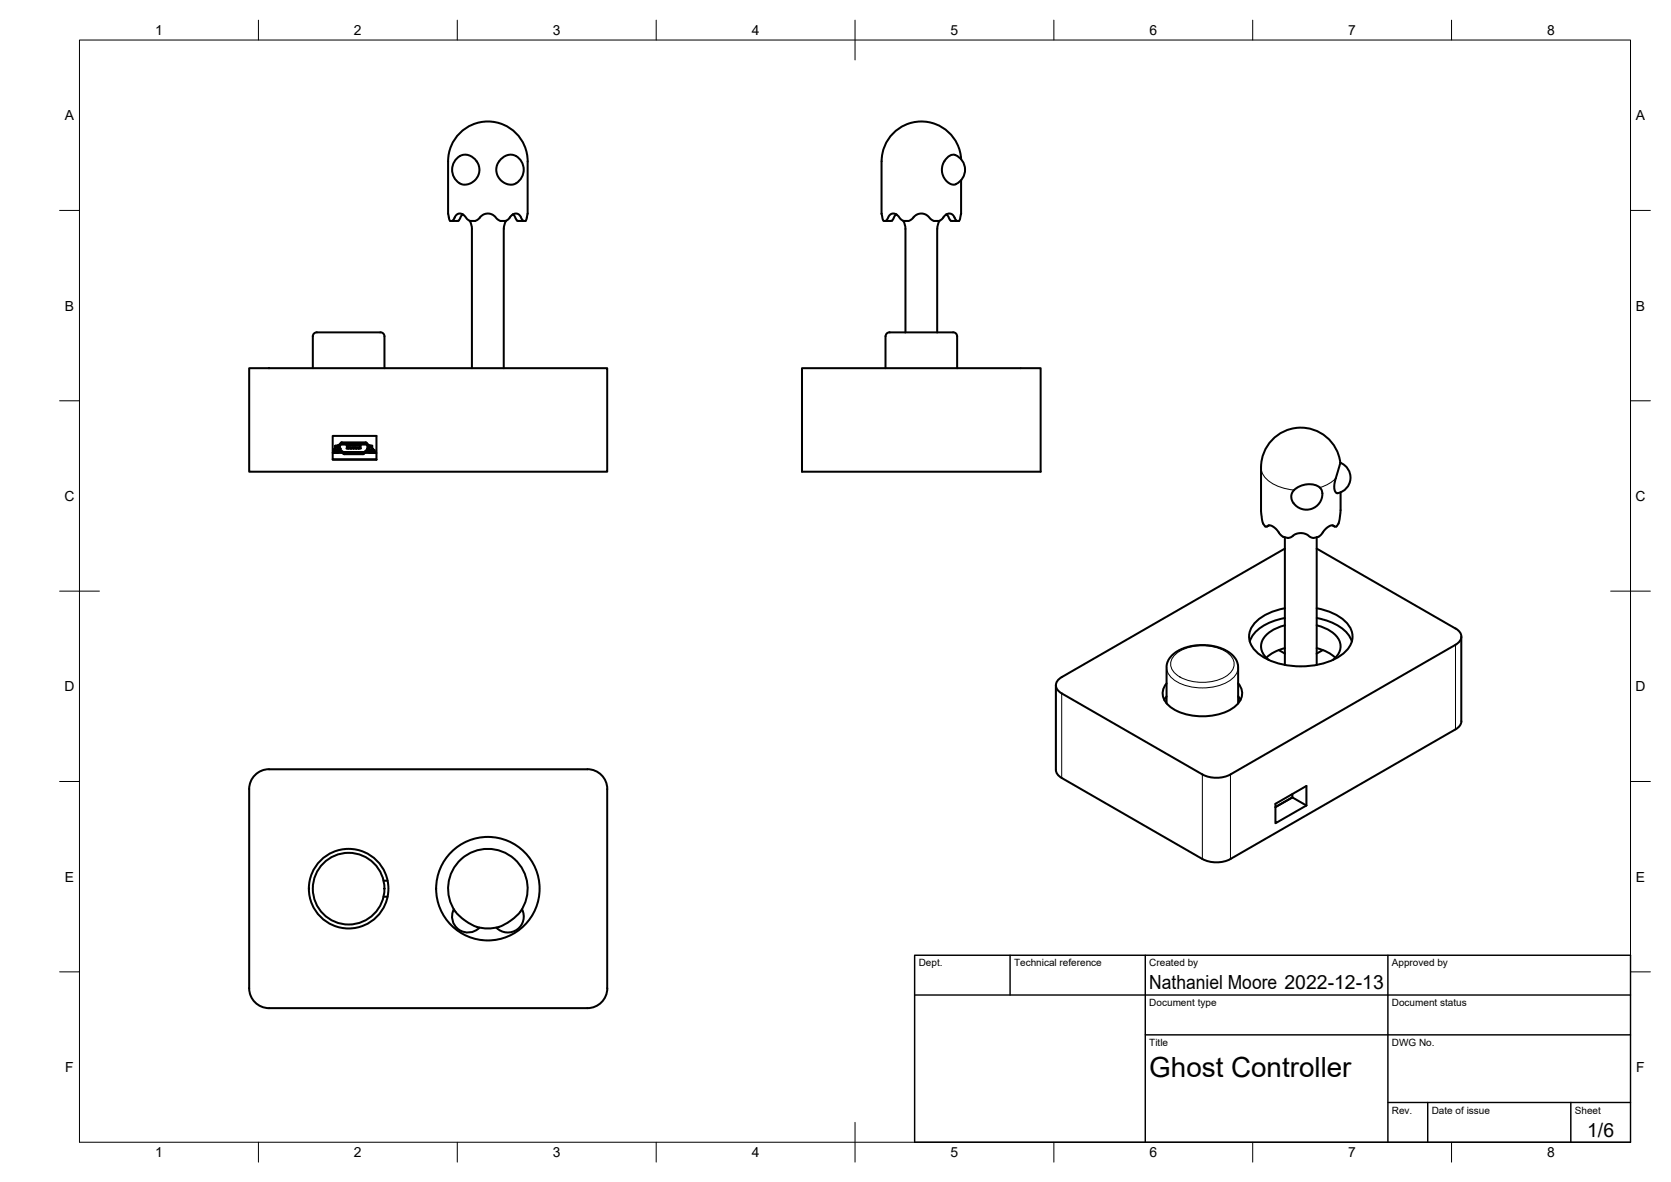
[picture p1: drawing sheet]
<svg xmlns="http://www.w3.org/2000/svg" width="420mm" height="297mm" viewBox="0 0 420 297" stroke-linecap="round" stroke-linejoin="round" font-family="sans-serif">
<!-- layer: Visible -->
<g fill="none" stroke="#000" stroke-width=".51">
<path d="M114.8 39.9a3.3 3.3 0 0 1 5.4 1.2 3.6 3.6 0 0 1-.6 4 3.6 3.6 0 0 1-4.1 .9 4 4 0 0 1-.7-6.1zM129.7 39.2a3.2 3.2 0 0 0-4.2 1.3M129.7 39.2a3.9 3.9 0 0 1 2 4 3.9 3.9 0 0 1-3.2 3.2l-1.1-.2-1.1-.6-1.2-1.5a3.5 3.5 0 0 1 .4-3.6M241.7 40a10 10 0 0 0-10.3-9.5 10 10 0 0 0-9.7 10M113.7 55.5l-.6-.1-.4-1.7v-13.2a10 10 0 0 1 10-10 10 10 0 0 1 10 10v13.2l-.5 1.8h-.6M115.3 55.5h-.4M116.3 53.9l.2 .1M116.3 53.9l-1 1.6M118.1 55.5l.4 .8 .2 1.2v35M127.2 55.5l-.4 1.2-.1 .8v35M129 53.9l1.1 1.6M129 53.9l-.2 .1"/>
<path d="M130.1 55.5h1.5l-1-1.5-.7-.3-1.1 .3-.9 1-.8 .5h-1.3l-1.9-1.5-1-.3-1.4 .3-2 1.5h-1.3l-.7-.4-1-1.1-1.1-.3-.7 .4-1 1.4h1.2M221.7 40.5v13.2l.4 1.8h.6l1-1.4 .7-.4 1.1 .3 .9 1 .8 .5h1.4l1.9-1.5 .9-.3 1.5 .3 1.8 1.5h1.4l.8-.5 .9-1 1.1-.3 .7 .4 1 1.4h-1.5M224.3 55.5h-1.6M225.5 54h-.4l-.8 1.5M227.1 55.5l.4 .8 .2 1.2v26M236.2 55.5l-.4 1.2-.1 .8-.1 26M237.8 54h.4l.9 1.5M240.3 46.3a4 4 0 0 0 2.3-3.9 4 4 0 0 0-2.9-3.5 3.9 3.9 0 0 0-2.8 2.8v1.7l.7 1.7 1.2 1.1 .8 .2 .7-.1M241.7 45.3v8.4l-.4 1.6-.2 .2h-.5M62.7 92.5h90v26h-90zM78.7 84.5v8M79.7 83.5h16"/>
<path d="M79.7 83.5a1.01 1.01 0 0 0-1 1M95.7 83.5a1.01 1.01 0 0 1 1 1M96.7 84.5v8M201.7 92.5h60v26h-60zM222.7 84.5v8M223.7 83.5h15.9M223.7 83.5a1.01 1.01 0 0 0-1 1M239.7 83.5a1.01 1.01 0 0 1 1 1M240.7 84.5v8M83.7 109.5h11v6h-11zM83.7 115.4h11M83.8 113.7l-.1 .1"/>
<path d="M83.8 113.7h.1M83.9 113.8h.8M84.2 112.8h-.2v.9M84.2 112h.8h-.2M84.2 112.5v1M84.3 113.4l-.5 .3M84.3 113.6l-.2 .1M84.3 113.5v-.2l-.4 .4M84.3 113.2h.1M84.3 113.2h.3M84.3 113.2l-.2 .4-.3 .1M84.3 113.5v.1"/>
<path d="M84.3 113.6l.3 .1M84.5 113.2h.1M84.6 113.7h.3M84.6 113.7h.1M84.7 113.2h.2M84.7 113.2v-.3h-.4v.3M84.7 113.2h.1M84.7 113.7h.1M84.7 113h.6M84.9 113.2h.1M84.9 112.5l.4 .2M84.9 112h-.7v.5h.7"/>
<path d="M85 113.2h.2M85 111.9h.3M85.1 111.9l-.2 .6M85.2 112.7l.2 .4M85.3 111.9h.2M85.3 111.9l-.2 .3 .2 .5M85.3 113.2h.1M85.4 113.1l.9 .7-2.6-.1M85.5 111.9v.8h-.2M85.5 113.2h-.9M85.5 113.2h-.2M85.5 113.2v.4"/>
<path d="M85.5 112.7l.8 .9M85.7 111.5v.2M85.7 111.3v.2M85.7 111.7l-.2 .2M85.7 111.5l-.5 .4M85.9 113.6h-1v.2M85.9 111.2h6M85.9 111.2l-.2 .1M86.3 113.6h5.2v.2M86.3 113.6v.4M86.3 113.8l.3 .1h4.7l.2-.1M87.1 111.9l.1 .7 .1-.1"/>
<path d="M87.4 112.5l.1 .1-.4 .1M87.4 112.4l.1 .2M87.5 112.6v.1M87.5 112.6h.1M87.5 112.5h.1M87.5 112.5h.3M87.5 112.5v.2M87.7 112.5v.2h-.2M87.8 112.5h.1M87.8 112.4v.1M88.1 112.4l.1 .1M88.1 112.5h.1"/>
<path d="M88.2 112.6v.1M88.2 112.5h.1M88.2 112.6l-.4 .1M88.2 112.5h.2v.2h-.2zM88.4 112.6h.1M88.4 112.6v.1M88.5 112.5l-.1 .1h.4M88.5 112.4l-.1 .2M88.7 112.4l.1 .1M88.7 112.5h.1M88.8 112.6v.1M88.8 112.6h.1"/>
<path d="M88.8 112.5h.1M88.8 112.5h.2M88.8 112.5v.2M89 112.5v.2h-.2M89 112.6h.1M89 112.6v.1M89.2 112.5l-.2 .1h.5M89.2 112.4l-.2 .2M89.3 112.4l.2 .1M89.3 112.5h.2M89.5 112.6v.1M89.5 112.6h.1"/>
<path d="M89.5 112.5h.1M89.5 112.5l.2 .1M89.5 112.5v.2h.2M89.7 112.6v.1M89.7 112.6h.1M89.8 112.5l-.1 .1h.4l-.1-.1M89.8 112.4l-.1 .2M90 112.4l.1 .2M90.1 112.6v.1M90.1 112.6h.1M90.1 112.5h.1M90.1 112.5h.3"/>
<path d="M90.1 112.5v.2h.2v-.2M90.3 112.6h.1M90.4 112.6v.1M90.4 112.5h.1M90.4 112.4v.1M90.5 112.1l.1-.1 .1 .7M90.5 112.5l.1 .1h-.2M90.7 111.9l-3.5 .1 .1 .1M91.5 113.8l-.2 .3h-4.7l-.3-.1M91.5 113.8h3.2M91.9 113.7l-.3 .1M91.9 111.4h-6l-.2 .1"/>
<path d="M91.9 111.2l.3 .1M91.9 111.4l.3 .1M92 113.6h.9v.2M92.2 111.5v.2h-6.5M92.2 111.3v.2M92.2 111.7l.2 .2M92.2 111.5l.4 .4M92.4 113.2h.8M92.4 113.2h.1M92.4 113.2v.4M92.4 112.7l-.8 .9M92.5 113.2h.1"/>
<path d="M92.6 111.9l.1 .3-.1 .5M92.7 113.2h.1M92.6 113.2h.1M92.6 112.7l-.1 .4M92.8 111.9h-.4v.8h.2M92.8 111.9l.1 .3M92.8 113.2h.1M92.8 113.2h-.1M92.9 112h.2M92.9 112h.7M92.9 112h.7v.5h-.7v-.3M92.9 113.2h.2"/>
<path d="M92.9 113.2h.1M92.9 113.7h.8M92.9 113.8h.2M92.9 112.5l-.3 .2M93 113.2h.1M93.1 113.8h.1M93.1 113.8h.8M93.3 113.2l-.8-.1-.6 .6M93.4 113.2h-.2M93.5 113.2h-.3M93.5 113.2l.1 .4M93.5 113.5l.2 .1"/>
<path d="M93.6 113.6h.1M93.6 112.8h.3v.7M93.6 112.9l.2 .1v.2M93.6 112.5v1M93.7 113.7h.1M93.8 113.2v.3l.5 .2M93.8 113.2l.2 .4 .2 .1M93.9 113.1h.3v.5M93.9 113.5l.2 .1M93.9 113.7h.3M94.1 113.6l.1 .1M94.2 113.6h.1"/>
<path d="M94.2 113.7l.1 .1M94.3 113.6v.1M337 116.3a4 4 0 0 1 2.6 4 4 4 0 0 1-3.2 3.6M337 116.3a10 10 0 0 0-10.5-8.8 10 10 0 0 0-9.4 10v11.1l.4 2.7 .6 1M337 116.3l-1.5 5.7 .1 1.4 .4 .4 .4 .1M318.1 132.3l.4 .1 .5-.4 .8 .2 1.2 .8 .7 1.1a2.42 2.42 0 0 0 2.8 1l1.2-.9 1.1-.2 1.3 .1 1.2 .8a2.06 2.06 0 0 0 2.5-.2l1.3-1.6 1.2-.9 .8-.2 .6 .4 .3-.1M319.1 132l-.5 .3M323.1 137.9l-56.1 32.3a2.16 2.16 0 0 0-1.5 2 2.16 2.16 0 0 0 1.5 2.1l35.3 20.3M323.1 135v32.1M331.1 137.9l34.9 20.1M331.1 135v32.1M332.5 124a3.9 3.9 0 0 1-3.5 4.2 3.9 3.9 0 0 1-4.3-3.3l.1-.7a3.7 3.7 0 0 1 3.3-2.4 3.9 3.9 0 0 1 4 1l.4 1.2"/>
<path d="M335 132l.6 .3M337.1 123.7l-.1 5.6-.4 2.1-.6 .9M323.1 152.9a12 12 0 0 0-8.4 4.7 5 5 0 0 0 1.6 6.6 19.1 19.1 0 0 0 16.3 2.5 10.6 10.6 0 0 0 7-4.7 5.2 5.2 0 0 0-2.3-6.7 15 15 0 0 0-6.2-2.4M323.1 155.3a11.5 11.5 0 0 0-8.6 5.2l-.3 .7M323.1 157.1a7.5 7.5 0 0 0-5.9 4.5 4.1 4.1 0 0 0 1.9 4.3M331.1 157.1a7.5 7.5 0 0 1 5.9 4.5 4.1 4.1 0 0 1-1.9 4.3M331.1 155.3a11.5 11.5 0 0 1 8.5 5.2l.3 .7M366 157.9a2.16 2.16 0 0 1 1.5 2.1 2.16 2.16 0 0 1-1.5 2M367.4 160v21.3M265.5 172.2v21.3a2.42 2.42 0 0 0 1.5 2l35.3 20.4M293.3 176.7v-9a6 6 0 0 1 5-5l2.8-.6 3.5 .2 2.9 .8 2.4 1.5a4.2 4.2 0 0 1 1.4 3.1v9M293.3 175l-.6 .9"/>
<path d="M293.3 171.7a3.9 3.9 0 0 0 .9 5.9 14.9 14.9 0 0 0 16.3 0 3.9 3.9 0 0 0 .8-5.9M311.3 175l.6 .9M321.5 163.4l1.6 .8M323.1 162.9l-2.4 .8-2.3 1.6M331.1 162.9l2.3 .8 2.4 1.6M332.6 163.4l-1.5 .8M366 162l-56.6 32.6a7.8 7.8 0 0 1-7.1 0M147.7 193.3h-80a5 5 0 0 0-5 5v50.1a5 5 0 0 0 5 5h80M147.7 193.3a5 5 0 0 1 5 5v50.1a5 5 0 0 1-5 5M325 199.5v.9l3.5 2M367.5 181.2a2.42 2.42 0 0 1-1.5 2.1l-56.6 32.6a7.8 7.8 0 0 1-7.1 0M320.7 202l7.8-4.5v4.9l-7.8 4.5z"/>
<path d="M325 200.4l-4.3 2.4M96.4 225.3h1.1M96.4 221.3h1.1M114.1 228.5a4 4 0 0 0 1.2 5.1 4 4 0 0 0 5.3-.5M130.8 229.1a10 10 0 0 0-3-14.4 10 10 0 0 0-14.1 4.2 10 10 0 0 0 5.3 13.7 9.6 9.6 0 0 0 6.5 .3M130.8 229.1a13.2 13.2 0 0 1-5.3 3.8M131.3 228.5a4 4 0 0 1-1.3 5.1 4 4 0 0 1-5.2-.5"/>
<circle cx="87.7" cy="223.3" r="9"/>
<circle cx="87.7" cy="223.3" r="10"/>
<circle cx="122.7" cy="223.3" r="13"/>
</g>
<g fill="#000">
<circle cx="84.3" cy="113.2" r=".25"/>
<circle cx="84.8" cy="112" r=".25"/>
<circle cx="84.9" cy="112" r=".25"/>
<circle cx="85.5" cy="112.7" r=".25"/>
<circle cx="86.3" cy="113.8" r=".25"/>
<circle cx="92.4" cy="112.7" r=".25"/>
<circle cx="93.1" cy="112" r=".25"/>
<circle cx="93.5" cy="113.2" r=".25"/>
<circle cx="93.6" cy="113.6" r=".25"/>
</g>
<!-- layer: Visible Narrow -->
<path d="M317.1 117.5a6 6 0 0 0 4.7 4.9l3.6 .8M319 132l-.3 .2M335.1 132l.3 .2M335.9 120.2l-2 1.5-2 .8M267 174.3v21.2M293.3 167.7a4.7 4.7 0 0 0 3.1 3.9 13.6 13.6 0 0 0 13.5-1.1 3.8 3.8 0 0 0 1.4-2.8M295.2 164.8a11.3 11.3 0 0 1 10.9-2 5.2 5.2 0 0 1 4.2 4.1 4.5 4.5 0 0 1-3.2 3.7 12.3 12.3 0 0 1-11.3-1 3.1 3.1 0 0 1-.6-4.8zM366 162v21.3M302.3 194.6v21.3M309.4 194.6v21.3" fill="none" stroke="#000" stroke-width=".25"/>
<!-- layer: BORDER -->
<g fill="none" stroke="#000" stroke-width=".25">
<path d="M20 10.1h390v276.9h-390zM65 5.1v5M115 5.1v5M165 5.1v5M215 5.1v10M265 5.1v5M315 5.1v5M365 5.1v5M15 52.9h5M410 52.9h5M15 100.7h5M410 100.7h5"/>
<path d="M15 148.6h10M405 148.6h10M15 196.4h5M410 196.4h5M15 244.2h5M410 244.2h5M65 287v5M115 287v5M165 287v5M215 282.1v9.9M265 287v5M315 287v5"/>
<path d="M365 287v5"/>
</g>
<!-- layer: TITLEBLOCK -->
<path d="M230 240.1h180v46.9h-180zM230 250h180M254 240.1v9.9M288 240.1v46.9M349 240.1v46.9M288 260.1h122M349 277.1h61M359 277.1v9.9M395 277.1v9.9" fill="none" stroke="#000" stroke-width=".36"/>
<text font-size="7" x="289" y="270.6">Ghost Controller</text>
<g font-size="4.9">
<text x="289" y="248.5">Nathaniel Moore 2022-12-13</text>
<text x="399.1" y="285.7">1/6</text>
</g>
<g font-size="3.5">
<text x="39" y="8.8">1</text>
<text x="89" y="8.8">2</text>
<text x="139" y="8.8">3</text>
<text x="189" y="8.8">4</text>
<text x="239" y="8.8">5</text>
<text x="289" y="8.8">6</text>
<text x="339" y="8.8">7</text>
<text x="389" y="8.8">8</text>
<text x="16.3" y="30.2">A</text>
<text x="411.3" y="30.2">A</text>
<text x="16.3" y="78">B</text>
<text x="411.3" y="78">B</text>
<text x="16.2" y="125.9">C</text>
<text x="411.2" y="125.9">C</text>
<text x="16.2" y="173.7">D</text>
<text x="411.2" y="173.7">D</text>
<text x="16.3" y="221.6">E</text>
<text x="411.3" y="221.6">E</text>
<text x="16.4" y="269.4">F</text>
<text x="411.4" y="269.4">F</text>
<text x="39" y="290.8">1</text>
<text x="89" y="290.8">2</text>
<text x="139" y="290.8">3</text>
<text x="189" y="290.8">4</text>
<text x="239" y="290.8">5</text>
<text x="289" y="290.8">6</text>
<text x="339" y="290.8">7</text>
<text x="389" y="290.8">8</text>
</g>
<g font-size="2.5">
<text x="231" y="242.9">Dept.</text>
<text x="255" y="242.9">Technical reference</text>
<text x="289" y="242.9">Created by</text>
<text x="350" y="242.9">Approved by</text>
<text x="289" y="252.8">Document type</text>
<text x="350" y="252.8">Document status</text>
<text x="289" y="262.9">Title</text>
<text x="350" y="262.9">DWG No.</text>
<text x="350" y="279.9">Rev.</text>
<text x="360" y="279.9">Date of issue</text>
<text x="396" y="279.9">Sheet</text>
</g>
</svg>
